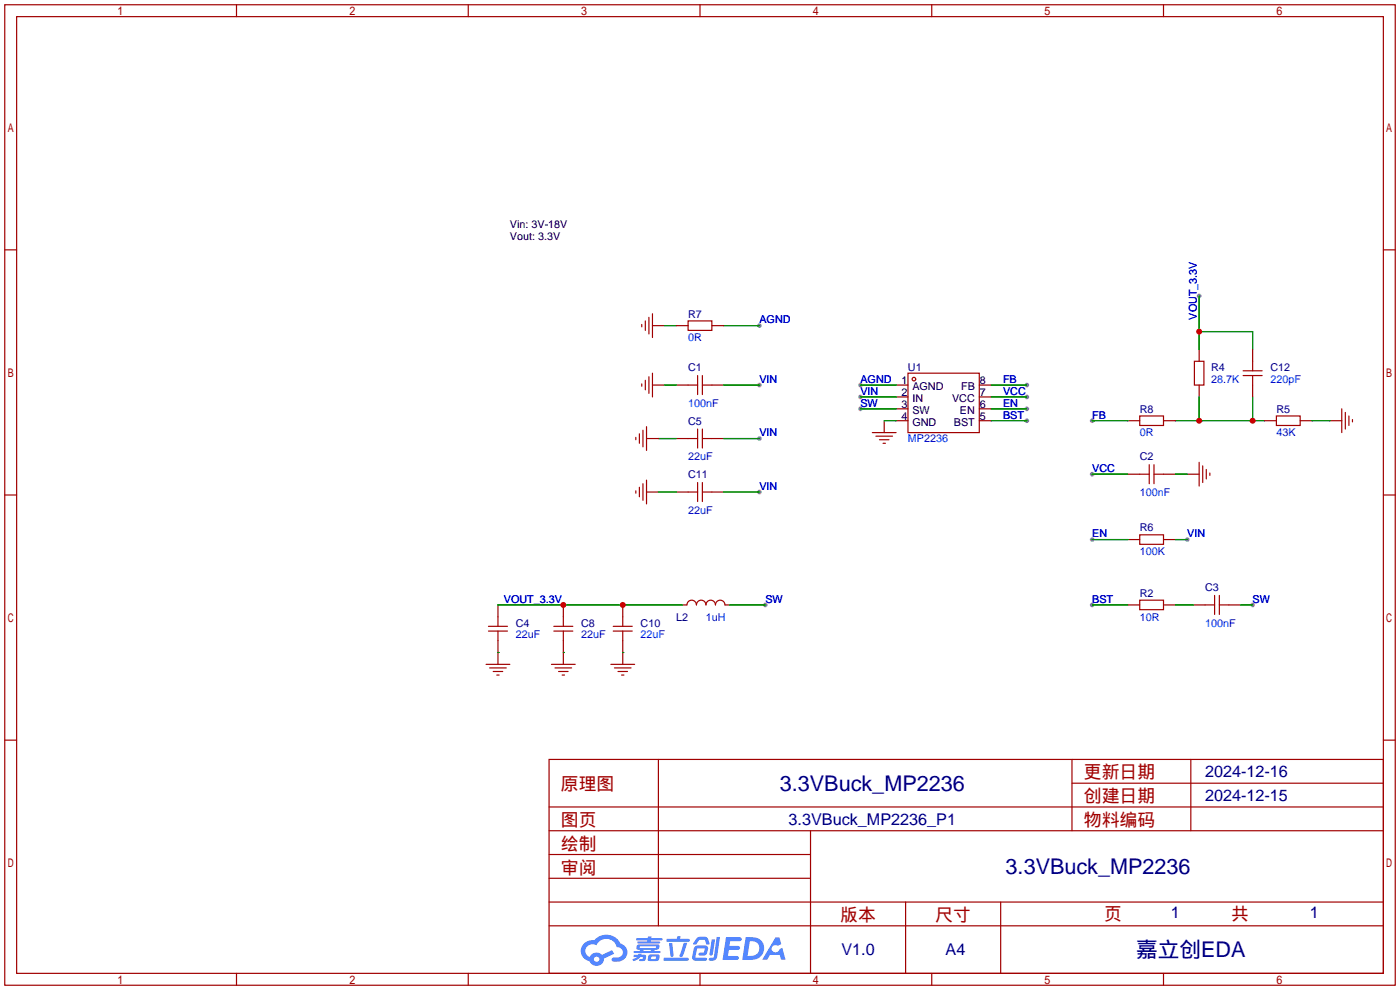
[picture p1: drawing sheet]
<svg xmlns="http://www.w3.org/2000/svg" width="299mm" height="212mm" viewBox="0 0 299 212" stroke-linecap="round" stroke-linejoin="round" font-family="sans-serif">
<g fill="#999">
<circle cx="233.4" cy="129.3" r=".51"/>
<circle cx="256.3" cy="63.2" r=".51"/>
<circle cx="162.3" cy="82.3" r=".51"/>
<circle cx="162.3" cy="93.7" r=".51"/>
<circle cx="233.4" cy="101.3" r=".51"/>
<circle cx="267.7" cy="129.3" r=".51"/>
<circle cx="163.6" cy="129.3" r=".51"/>
<circle cx="162.3" cy="69.6" r=".51"/>
<circle cx="253.7" cy="115.3" r=".51"/>
<circle cx="233.4" cy="115.3" r=".51"/>
<circle cx="233.4" cy="89.9" r=".51"/>
<circle cx="162.3" cy="105.2" r=".51"/>
<circle cx="183.9" cy="82.3" r=".51"/>
<circle cx="183.9" cy="84.8" r=".51"/>
<circle cx="183.9" cy="87.4" r=".51"/>
<circle cx="219.5" cy="82.3" r=".51"/>
<circle cx="219.5" cy="84.8" r=".51"/>
<circle cx="219.5" cy="87.4" r=".51"/>
<circle cx="219.5" cy="89.9" r=".51"/>
</g>
<g fill="none" stroke="#a10000" stroke-width=".25">
<path d="M1 1h297.2v209.6h-297.2zM3.6 3.6h292.1v204.4h-292.1zM50.5 1v2.6M100.1 1v2.6M149.6 1v2.6M199.1 1v2.6M248.7 1v2.6M1 53.4h2.6M295.7 53.4h2.5M1 105.8h2.6M295.7 105.8h2.5M1 158.2h2.6"/>
<path d="M295.7 158.2h2.5M117.3 162.3h178.4v45.7h-178.4zM117.3 177.5h178.4M117.3 172.5h178.4M140.7 162.3v35.6M173.2 177.5v30.5M229.1 162.3v15.2M229.1 167.4h66.6M254.5 162.3v15.2M117.3 182.6h55.9M117.3 197.9h178.4M117.3 192.8h178.4"/>
<path d="M117.3 187.7h55.9M193.5 192.8v15.2M213.9 192.8v15.2M50.5 208v2.6M100.1 208v2.6M149.6 208v2.6M199.1 208v2.6M248.7 208v2.6"/>
</g>
<g fill="#5487ff">
<path d="M155.2 200.3h2.6a.48 .48 0 0 1 .7 .4 .48 .48 0 0 1-.6 .4h-1.8l-.2 1.1h1.9a.43 .43 0 0 1 .4 .4 .43 .43 0 0 1-.5 .4h-1.9l-.2 1.3h1.7a.45 .45 0 0 1 .5 .2 .45 .45 0 0 1-.1 .6h-3.3z"/>
<path d="M165.7 200.3h.9l.4 1.5-.8 .3a.84 .84 0 0 0-1.2 .3 .84 .84 0 0 0 .4 1.1 .84 .84 0 0 0 1.1-.4l.1-.2 .6-.3 .7 2.5h-1l-.2-1h-2.1l-.6 1h-1.1z"/>
<path d="M152.1 200.8h.7l-.5 3.1a.36 .36 0 0 1-.3 .3 .36 .36 0 0 1-.4-.3z"/>
<path d="M153.2 200.2h.7l-.6 4.3a1.13 1.13 0 0 1-1.8 .6l.2-.4h.7l.2-.2z"/>
<path d="M148.9 200.6l.6-.4h1a.77 .77 0 0 1 .9 .5l.3 1-.2 .2h-.5l-.3-.9-.2-.2-1 .1-.7 1-.6-.1-.1-.2z"/>
<path d="M148.4 202.4l.6-.3h1.7a.81 .81 0 0 1 .7 .5 .81 .81 0 0 1-.2 .8 .81 .81 0 0 1-.9 .8h-.7a.32 .32 0 0 1-.3-.3 .32 .32 0 0 1 .4-.3h.7l.2-.9-1.6 .1-.4 1.8 2.2 .1a.32 .32 0 0 1 .3 .4 .32 .32 0 0 1-.4 .2h-2.2l-.5-.3-.1-.5z"/>
<path d="M141.9 204.7h5a.33 .33 0 0 1 .3 .3 .33 .33 0 0 1-.3 .3h-4.9l-.2-.1z"/>
<path d="M146.1 201.5h.8l-.7 2a.98 .98 0 0 1-.7 1.1l-.3-.3z"/>
<path d="M143 201.6h.7l.3 2.5a.34 .34 0 0 1-.3 .4 .34 .34 0 0 1-.4-.3z"/>
<path d="M142.5 200.7h2.1l.3-.6h.6l-.1 .6h1.7a.32 .32 0 0 1 .4 .3 .32 .32 0 0 1-.4 .3h-4.5l-.2-.2z"/>
<path d="M135.5 204.1h.9l.1-.3h.6v.3h.8a.82 .82 0 0 1-.5 1.3h-.8v-.4l.7-.1 .1-.3a.68 .68 0 0 0-1 .4l-1.1 .4-.1-.4 .9-.5h-.7z"/>
<path d="M136 200.5h2.4l.1-.3h.7v.3h2.2l.2 .3-.2 .2h-2.3v.2h1.8l.2 .3-.2 .1h-4.5l-.1-.4h2l.1-.2h-2.3l-.1-.2z"/>
<path d="M159.4 200.3l-.8 4.9h1.7a2.5 2.5 0 0 0 3-2.5 2.5 2.5 0 0 0-3.1-2.4zM160.3 201.1a1.61 1.61 0 0 1 2 1.5 1.61 1.61 0 0 1-1.8 1.7h-.7z"/>
<path d="M136.2 202a.55 .55 0 0 0-.2 .8 .55 .55 0 0 0 .7 .2l.1 .3h-1.3v.3l5.4 .1 .3-.2-.2-.2h-1.2l.2-.3a.7 .7 0 0 0 .8-.3 .7 .7 0 0 0 0-.8l-4.2-.1zM136.8 202.3l3.3-.1 .1 .1-.2 .3h-3.2zM137.5 203h1.7l-.2 .3h-1.4z"/>
<path d="M138.6 204.2a1.05 1.05 0 0 0 0 1.2 2.91 2.91 0 0 0 2.2-.2 .98 .98 0 0 0 0-1.2h-1.6zM139.2 204.5l.9-.1 .1 .4-.2 .2-.8-.1z"/>
<path d="M124.9 201.6a2.23 2.23 0 0 0-.7 2.3 2.23 2.23 0 0 0 1.8 1.6 1.58 1.58 0 0 0 1.8 .9 1.58 1.58 0 0 0 1.3-1.5l2.2-1.1-.5-.7-2.1 1a1.65 1.65 0 0 0-2.7 .4 1.45 1.45 0 0 1-.8-1.9 1.45 1.45 0 0 1 2-.7l.3 .1a2.3 2.3 0 0 1 2.3-1.3 2.3 2.3 0 0 1 2 1.7 1.12 1.12 0 0 1 1.3 1 1.12 1.12 0 0 1-1.1 1.2h-.7a.45 .45 0 0 0-.6 .4 .45 .45 0 0 0 .5 .5 2.21 2.21 0 0 0 2.2-.5 2.21 2.21 0 0 0 .5-2.3 2.13 2.13 0 0 0-1.3-1.1 3.3 3.3 0 0 0-5.6-.7l-1.1 .1zM127 205a.57 .57 0 0 1 1.1 0 .57 .57 0 0 1-1.1 0z"/>
</g>
<g fill="none" stroke="#870000" stroke-width=".25">
<path d="M139.4 69.6h2.6M144.5 69.6h2.6M152.1 69.6h2.6M256.3 74.7v2.5M267.7 74.7v2.5M138.2 93.7h2.5M139.4 82.3h2.6M144.5 82.3h2.6M144.5 93.7h2.6M152.1 82.3h2.6M152.1 93.7h2.6M189 89.9v2.6"/>
<path d="M191.5 89.9h2.6M191.5 82.3h2.6M191.5 84.8h2.6M191.5 87.4h2.6M209.3 89.9h2.5M209.3 82.3h2.5M209.3 84.8h2.5M209.3 87.4h2.5M241 89.9h2.6M248.7 89.9h2.5M256.3 82.3v2.5M267.7 82.3v2.5"/>
<path d="M270.3 89.9h2.5M277.9 89.9h2.5M284.2 89.9h2.6M138.2 105.2h2.5M144.5 105.2h2.6M152.1 105.2h2.6M241 101.3h2.6M241 115.3h2.6M248.7 101.3h2.5M248.7 115.3h2.5M253.7 101.3h2.6M106.4 129.3v2.5"/>
<path d="M106.4 136.9v5.1M120.4 129.3v2.5M120.4 136.9v5.1M133.1 129.3v2.5M133.1 136.9v5.1M145.8 129.3h1M154.9 129.3h1.1M241 129.3h2.6M248.7 129.3h2.5M255 129.3h2.6M262.6 129.3h2.6"/>
</g>
<g fill="none" stroke="#a10000" stroke-width=".25">
<path d="M137.2 69.3v.5M137.9 68.6v2M138.7 67.8v3.6M139.4 67.1v5M139.4 79.8v5M147.1 68.6h5v2h-5zM194.1 79.8h15.2v12.7h-15.2zM255.3 77.2h2v5.1h-2zM265.7 79.2h4M267.7 77.2v2M135.9 93.5v.5M136.7 92.7v2"/>
<path d="M137.2 82v.5M137.4 91.9v3.6M137.9 81.3v2M138.2 91.2v5.1M138.7 80.5v3.6M147.1 82.3h2M147.1 93.7h2M149.1 80.3v4M149.1 91.7v4.1M150.1 82.3h2M150.1 80.3v4M150.1 91.7v4.1"/>
<path d="M150.1 93.7h2M186.4 92.5h5.1M187.2 93.2h3.6M188 94h2M188.7 94.7h.5M243.6 88.9h5.1v2h-5.1zM245.6 99.3v4.1M246.6 99.3v4.1M256.3 98.8v5.1M257 99.6v3.5M265.7 80.3h4M267.7 80.3v2"/>
<path d="M272.8 88.9h5.1v2h-5.1zM286.8 87.4v5.1M287.5 88.1v3.6M288.3 88.9v2M289.1 89.7v.5M135.9 104.9v.5M136.7 104.1v2.1M137.4 103.4v3.5M138.2 102.6v5.1M147.1 105.2h2M149.1 103.1v4.1M150.1 103.1v4.1"/>
<path d="M150.1 105.2h2M243.6 114.3h5.1v2h-5.1zM243.6 101.3h2M246.6 101.3h2.1M257.8 100.3v2.1M258.6 101.1v.5M104.4 133.9h4.1M104.4 134.9h4.1M106.4 131.8v2.1M106.4 134.9v2M118.4 133.9h4M118.4 134.9h4"/>
<path d="M120.4 131.8v2.1M120.4 134.9v2M131.1 133.9h4M131.1 134.9h4M133.1 131.8v2.1M133.1 134.9v2M146.8 129.3a1.02 1.02 0 0 1 1-1 1.02 1.02 0 0 1 1 1 1.02 1.02 0 0 1 1.1-1 1.02 1.02 0 0 1 1 1 1.02 1.02 0 0 1 1-1 1.02 1.02 0 0 1 1 1 1.02 1.02 0 0 1 1-1 1.02 1.02 0 0 1 1 1M243.6 128.3h5.1v2h-5.1zM257.6 129.3h2M259.6 127.3v4M260.6 129.3h2M260.6 127.3v4"/>
<path d="M103.9 142h5.1M104.6 142.7h3.6M105.4 143.5h2M106.2 144.3h.5M117.9 142h5M118.6 142.7h3.6M119.4 143.5h2M120.1 144.3h.5M130.6 142h5M131.3 142.7h3.6M132.1 143.5h2M132.8 144.3h.5"/>
<circle cx="195.3" cy="81" r=".38"/>
</g>
<g fill="none" stroke="#008700" stroke-width=".25">
<path d="M142 69.6h2.5M154.7 69.6h7.6M256.3 63.2v11.5M256.3 70.9h11.4v3.8M140.7 93.7h3.8M142 82.3h2.5M154.7 82.3h7.6M154.7 93.7h7.6M183.9 82.3h7.6M183.9 84.8h7.6M183.9 87.4h7.6M189 89.9h2.5"/>
<path d="M211.8 89.9h7.7M211.8 82.3h7.7M211.8 84.8h7.7M211.8 87.4h7.7M233.4 89.9h7.6M251.2 89.9h19.1M256.3 84.8v5.1M267.7 84.8v5.1M280.4 89.9h3.8M140.7 105.2h3.8M154.7 105.2h7.6M233.4 101.3h7.6"/>
<path d="M233.4 115.3h7.6M251.2 101.3h2.5M251.2 115.3h2.5M106.4 139.4h.1M106.4 129.3h39.4M120.4 139.4h.1M133.1 139.4h.1M156 129.3h7.6M233.4 129.3h7.6M251.2 129.3h3.8M265.2 129.3h2.5"/>
</g>
<g fill="#c00">
<circle cx="120.4" cy="129.3" r=".63"/>
<circle cx="133.1" cy="129.3" r=".63"/>
<circle cx="256.3" cy="89.9" r=".63"/>
<circle cx="267.7" cy="89.9" r=".63"/>
<circle cx="256.3" cy="70.9" r=".63"/>
</g>
<g font-size="4.6" fill="#000080">
<text x="166.7" y="169">3.3VBuck_MP2236</text>
<text x="214.9" y="186.8">3.3VBuck_MP2236</text>
<text x="242.8" y="204.6">嘉立创EDA</text>
</g>
<g font-size="3.8" fill="#a00000">
<text x="231.6" y="166.4">更新日期</text>
<text x="119.9" y="168.9">原理图</text>
<text x="231.6" y="171.5">创建日期</text>
<text x="119.9" y="176.5">图页</text>
<text x="231.6" y="176.5">物料编码</text>
<text x="119.9" y="181.6">绘制</text>
<text x="119.9" y="186.7">审阅</text>
<text x="179.6" y="196.9">版本</text>
<text x="199.9" y="196.9">尺寸</text>
<text x="236" y="196.6">页</text>
<text x="263.1" y="196.6">共</text>
</g>
<g font-size="3.5" fill="#000080">
<text x="257.6" y="166.1">2024-12-16</text>
<text x="257.6" y="171.1">2024-12-15</text>
<text x="168.5" y="176.2">3.3VBuck_MP2236_P1</text>
<text x="250.2" y="196.3">1</text>
<text x="280" y="196.3">1</text>
<text x="179.8" y="204.2">V1.0</text>
<text x="202.1" y="204.2">A4</text>
</g>
<g font-size="2.3">
<text x="109" y="48.8">Vin: 3V-18V</text>
<text x="109" y="51.4">Vout: 3.3V</text>
<text x="192.6" y="82.1">1</text>
<text x="195" y="83.3">AGND</text>
<text x="205.4" y="83.3">FB</text>
<text x="209.4" y="82.1">8</text>
<text x="192.6" y="84.6">2</text>
<text x="192.6" y="87.1">3</text>
<text x="192.6" y="89.7">4</text>
<text x="195" y="85.9">IN</text>
<text x="195" y="88.4">SW</text>
<text x="203.5" y="85.9">VCC</text>
<text x="205.1" y="88.4">EN</text>
<text x="209.4" y="89.7">5</text>
<text x="209.4" y="87.1">6</text>
<text x="209.4" y="84.6">7</text>
<text x="195" y="91">GND</text>
<text x="203.9" y="91">BST</text>
</g>
<g font-size="2.3" fill="#000080">
<text x="147.1" y="67.9">R7</text>
<text x="147.1" y="79.3">C1</text>
<text x="194.1" y="79.3">U1</text>
<text x="258.8" y="79.3">R4</text>
<text x="271.5" y="79.3">C12</text>
<text x="243.6" y="88.2">R8</text>
<text x="272.8" y="88.2">R5</text>
<text x="147.1" y="90.7">C5</text>
<text x="243.6" y="98.3">C2</text>
<text x="147.1" y="102.2">C11</text>
<text x="243.6" y="113.6">R6</text>
<text x="243.6" y="127.6">R2</text>
<text x="257.6" y="126.3">C3</text>
<text x="110.2" y="133.9">C4</text>
<text x="124.2" y="133.9">C8</text>
<text x="136.9" y="133.9">C10</text>
<text x="144.5" y="132.6">L2</text>
</g>
<g font-size="2.3" fill="#00f">
<text x="162.3" y="69.1">AGND</text>
<text x="255.8" y="68.3" transform="rotate(-90 255.8 68.3)">VOUT_3.3V</text>
<text x="147.1" y="72.9">0R</text>
<text x="162.3" y="81.8">VIN</text>
<text x="183.9" y="81.8">AGND</text>
<text x="214.4" y="81.8">FB</text>
<text x="258.8" y="81.8">28.7K</text>
<text x="271.5" y="81.8">220pF</text>
<text x="147.1" y="86.9">100nF</text>
<text x="183.9" y="84.4">VIN</text>
<text x="183.9" y="86.9">SW</text>
<text x="214.4" y="84.4">VCC</text>
<text x="214.4" y="86.9">EN</text>
<text x="214.4" y="89.5">BST</text>
<text x="233.4" y="89.5">FB</text>
<text x="162.3" y="93.3">VIN</text>
<text x="194.1" y="94.5">MP2236</text>
<text x="243.6" y="93.3">0R</text>
<text x="272.8" y="93.3">43K</text>
<text x="147.1" y="98.3">22uF</text>
<text x="233.4" y="100.9">VCC</text>
<text x="162.3" y="104.7">VIN</text>
<text x="243.6" y="106">100nF</text>
<text x="147.1" y="109.8">22uF</text>
<text x="233.4" y="114.9">EN</text>
<text x="243.6" y="118.7">100K</text>
<text x="253.7" y="114.9">VIN</text>
<text x="107.7" y="128.8">VOUT_3.3V</text>
<text x="163.6" y="128.8">SW</text>
<text x="233.4" y="128.8">BST</text>
<text x="267.7" y="128.8">SW</text>
<text x="110.2" y="136.4">22uF</text>
<text x="124.2" y="136.4">22uF</text>
<text x="136.9" y="136.4">22uF</text>
<text x="150.9" y="132.6">1uH</text>
<text x="243.6" y="132.6">10R</text>
<text x="257.6" y="133.9">100nF</text>
</g>
</svg>
